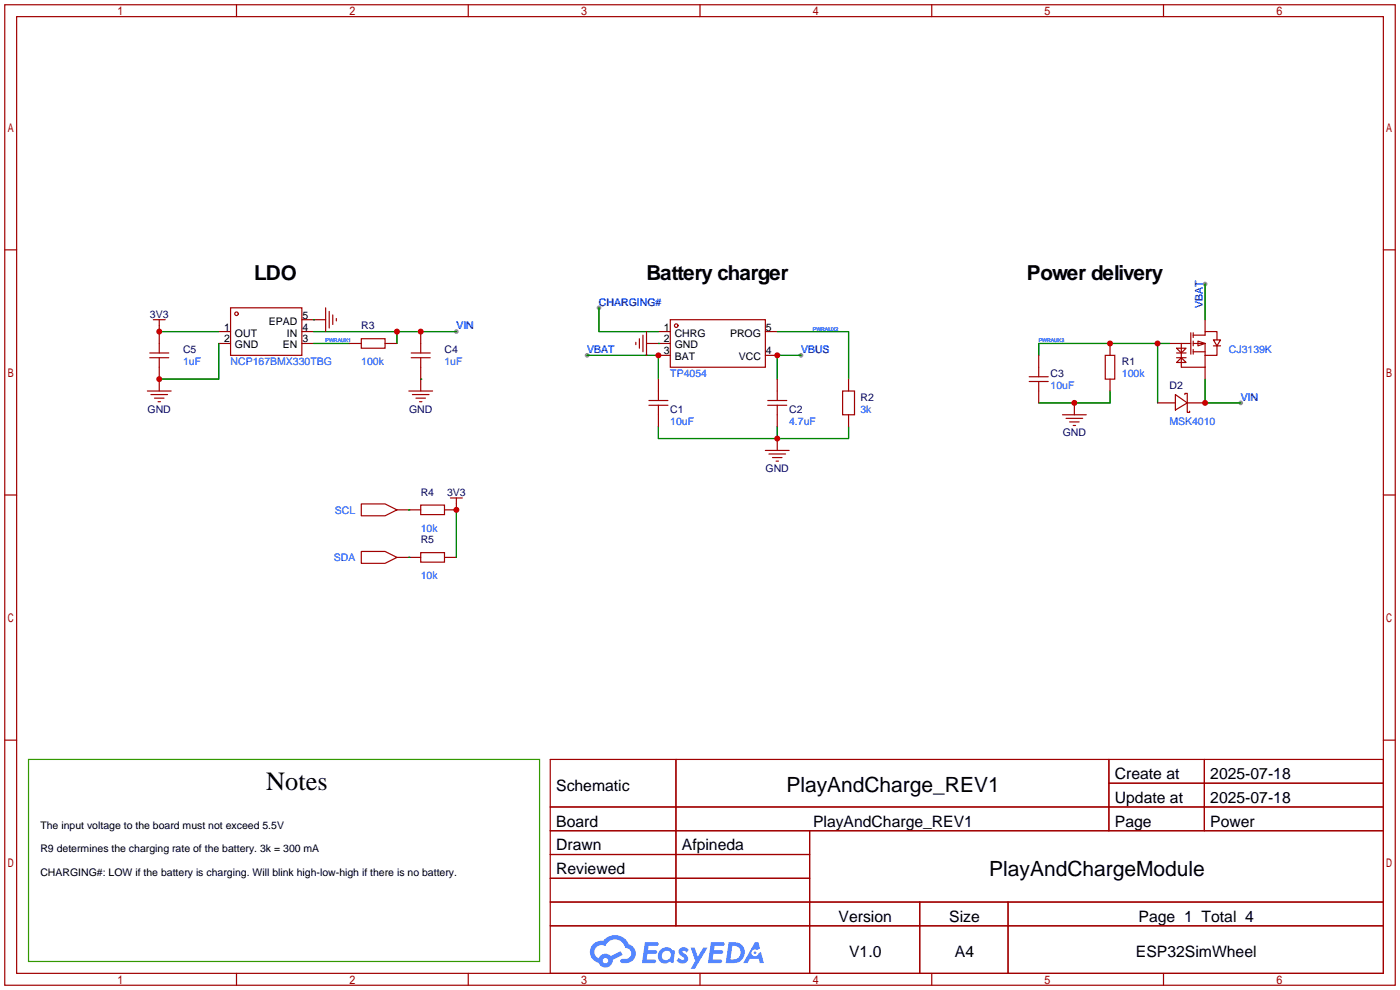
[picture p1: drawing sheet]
<svg xmlns="http://www.w3.org/2000/svg" width="299mm" height="212mm" viewBox="0 0 299 212" stroke-linecap="round" stroke-linejoin="round" font-family="sans-serif">
<g fill="#999">
<circle cx="97.5" cy="70.9" r=".51"/>
<circle cx="257.6" cy="60.7" r=".51"/>
<circle cx="265.2" cy="86.1" r=".51"/>
<circle cx="125.5" cy="75.9" r=".51"/>
<circle cx="171.2" cy="75.9" r=".51"/>
<circle cx="128" cy="65.8" r=".51"/>
</g>
<g fill="none" stroke="#a10000" stroke-width=".25">
<path d="M1 1h297.2v209.6h-297.2zM3.6 3.6h292.1v204.4h-292.1zM50.5 1v2.6M100.1 1v2.6M149.6 1v2.6M199.1 1v2.6M248.7 1v2.6M1 53.4h2.6M295.7 53.4h2.5M1 105.8h2.6M295.7 105.8h2.5M1 158.2h2.6"/>
<path d="M295.7 158.2h2.5M117.6 162.3h178.1v45.7h-178.1zM117.6 172.5h178.1M117.6 177.5h178.1M144.5 162.3v35.6M173 177.5v30.5M237 162.3v15.2M237 167.4h58.7M257.4 162.3v15.2M117.6 182.6h55.4M117.6 192.8h178.1M117.6 187.7h55.4"/>
<path d="M117.6 197.9h178.1M196.6 192.8v15.2M215.4 192.8v15.2M50.5 208v2.6M100.1 208v2.6M149.6 208v2.6M199.1 208v2.6M248.7 208v2.6"/>
</g>
<g fill="#5487ff">
<path d="M145.3 202.7a1.3 1.3 0 0 1 1.9 .3l-.4 .6a.54 .54 0 0 0-.9-.2l.1 .2a1.34 1.34 0 0 1 .9 1.8 1.47 1.47 0 0 1-2.3-.1l.5-.6 .8 .5a.31 .31 0 0 0 .4-.3 .31 .31 0 0 0-.3-.4 1.12 1.12 0 0 1-.7-1.8z"/>
<path d="M147.6 202.5h.9l.6 2 1.2-2h.9l-2.7 4.6h-.9l1-1.7z"/>
<path d="M137.8 201.4h1.7a1.31 1.31 0 0 1 1.2 .2 .4 .4 0 0 1-.3 .5l-1.8 .1-.1 .9h1.6a.4 .4 0 0 1 .4 .4 .4 .4 0 0 1-.5 .4h-1.6l-.2 1.2h1.4a.46 .46 0 0 1 .5 0 .46 .46 0 0 1 .1 .5l-.4 .2h-2.6z"/>
<path d="M151.9 201.4h1.7a1.32 1.32 0 0 1 1.2 .2 .39 .39 0 0 1-.3 .5l-1.8 .1-.1 .9h1.6a.4 .4 0 0 1 .4 .4 .4 .4 0 0 1-.4 .4h-1.7l-.2 1.2h1.4a.46 .46 0 0 1 .5 0 .46 .46 0 0 1 .1 .5l-.4 .2h-2.6z"/>
<path d="M161.3 201.4h.8l.3 1.3-.6 .4a.75 .75 0 0 0-1.1 .3 .75 .75 0 0 0 .5 1 .75 .75 0 0 0 .9-.7l.5-.2 .6 2.3h-.8l-.3-.9h-1.8l-.5 .9h-1z"/>
<path d="M155.7 201.4l-.6 4.4h1.5a2.27 2.27 0 0 0 2.6-2.2 2.27 2.27 0 0 0-2.7-2.2zM156.5 202.1a1.5 1.5 0 0 1 1.8 1.6 1.5 1.5 0 0 1-1.9 1.4h-.3z"/>
<path d="M141.2 203a1.6 1.6 0 0 0-.3 2.3 1.6 1.6 0 0 0 2.3 .2l.7 .3 .3-2.4-.1-.3-.5-.1a1.58 1.58 0 0 0-2.4 0zM141.8 203.5a.98 .98 0 0 1 1.6 .4 .98 .98 0 0 1-1.1 1.3 .94 .94 0 0 1-.9-.7 .94 .94 0 0 1 .4-1z"/>
<path d="M126.8 201.8a2.37 2.37 0 0 0 1.1 4 1.54 1.54 0 0 0 1.8 1 1.54 1.54 0 0 0 1.2-1.6l2.2-1.1-.5-.8-2 1a1.57 1.57 0 0 0-2.7 .5 1.5 1.5 0 0 1-.7-2.1 1.5 1.5 0 0 1 2.2-.5 2.23 2.23 0 0 1 2.3-1.4 2.23 2.23 0 0 1 2 1.8 1.16 1.16 0 0 1 1.2 1.1 1.16 1.16 0 0 1-1.1 1.2h-.7a.47 .47 0 0 0-.5 .4 .47 .47 0 0 0 .4 .5 2.17 2.17 0 0 0 2.5-.9 2.17 2.17 0 0 0-.3-2.7l-.8-.4a3.2 3.2 0 0 0-5.5-.7l-1.1 .1zM128.8 205.3a.6 .6 0 0 1 1.2 0 .6 .6 0 0 1-1.2 0z"/>
<circle cx="161.4" cy="203.6" r=".28"/>
</g>
<g fill="none" stroke="#a10000" stroke-width=".25">
<path d="M32 75.4h4.1M32 76.5h4.1M32.8 68.3h2.5M34 68.3v7.1M34 76.5v7.1M46.7 70.9h2.6M46.7 73.4h2.6M49.3 65.8h15.2v10.1h-15.2zM64.5 70.9h2.6M64.5 73.4h2.6M64.5 68.3h5.1M69.6 65.8v5.1"/>
<path d="M70.4 66.5v3.6M71.1 67.3v2M71.9 68.1v.5M74.7 73.4h2.5M77.2 72.4h5.1v2h-5.1zM82.3 73.4h2.5M87.9 75.4h4M87.9 76.5h4M89.9 70.9v4.5M89.9 76.5v7.1M135.9 73.2v.5M136.7 72.4v2"/>
<path d="M137.4 71.6v3.6M138.2 73.4h5.1M138.2 70.9v5M140.7 70.9h2.6M140.7 75.9h2.6M143.3 68.3h20.3v10.2h-20.3zM163.6 70.9h2.5M163.6 75.9h2.5M222 75.9v4.6M236.2 75.9h2.1v5.1h-2.1zM237.2 73.4v2.5M249.9 73.4h4.6"/>
<path d="M251.5 74.4h2l-1 1zM251.5 77.5l1-1 1 1zM251.5 75.4h2M251.5 76.5h2M252.5 73.4v5.1h5.1M254.5 71.1v4.6M255 71.6h2.6v-.7h2.5v1.7M255 73.4h2.6v2.5M255 75.2h2.6M255 71.1v1M255 72.9v1M255 74.7v1"/>
<path d="M256 72.9l1.6 .5-1.6 .5zM257.6 68.3v2.6M257.6 75.9v5.1M259.3 72.6h1.6l-.8 1.3zM259.3 73.9h1.6M260.1 73.9v2h-2.5M31.5 83.6h5.1M32.3 84.3h3.5M33 85.1h2.1M33.8 85.9h.5M87.4 83.6h5.1M88.1 84.3h3.6"/>
<path d="M88.9 85.1h2M89.7 85.9h.5M138.7 85.6h4M138.7 86.6h4M140.7 81v4.6M140.7 86.6v4.6M163.6 96.3h5.1M164.1 85.6h4M164.1 86.6h4M164.3 97h3.6M165.1 97.8h2M165.9 98.6h.5"/>
<path d="M166.1 81v4.6M166.1 86.6v4.6M166.1 93.7v2.6M180.1 83.6h2.5v5h-2.5zM181.4 81v2.6M181.4 88.6v2.6M220 80.5h4M220 81.5h4M222 81.5v4.6M227.1 88.6h5.1M227.8 89.4h3.6M228.6 90.2h2"/>
<path d="M229.4 90.9h.5M229.6 86.1v2.5M237.2 81v2.6M247.4 86.1h3.8M251.2 84.3l2.5 1.8-2.5 1.5zM253.2 84.3v-.2h.5v4h.6v-.2M253.7 86.1h3.9M77.2 107.7h5.1l2.5 1.3-2.5 1.2h-5.1zM77.2 117.9h5.1l2.5 1.2-2.5 1.3h-5.1zM84.8 109h5.1M84.8 119.1h5.1M89.9 107.9h5.1v2.1h-5.1z"/>
<path d="M89.9 118.1h5.1v2h-5.1zM95 119.1h2.5M96.3 106.4h2.5M97.5 106.4v2.6h-2.5"/>
<circle cx="50.5" cy="67.1" r=".38"/>
<circle cx="144.5" cy="69.6" r=".38"/>
</g>
<g fill="none" stroke="#008700" stroke-width=".25">
<path d="M34 70.9h12.7M46.7 73.4v7.6h-12.7M67.1 68.3h.1M67.1 73.4h7.6M67.1 70.9h30.4M84.8 70.9v2.5M125.5 75.9h15.2v5.1M128 65.8v5.1h12.7M140.7 73.4h.1M166.1 70.9h15.3v10.1M171.2 75.9h-5.1v5.1M247.4 73.4v12.7"/>
<path d="M249.9 73.4h-27.9v2.5M257.6 60.7v7.6M89.9 81h.1M140.7 91.2v2.5h40.7v-2.5M166.1 91.2v2.5M237.2 83.6v2.5h-15.2M257.6 81v5.1h7.6M87.4 109h.1M87.4 119.1h.1M97.5 109v10.1"/>
</g>
<path d="M6.1 162.3h109.2v43.2h-109.2z" fill="none" stroke="#390" stroke-width=".25"/>
<g fill="#c00">
<circle cx="89.9" cy="70.9" r=".63"/>
<circle cx="84.8" cy="70.9" r=".63"/>
<circle cx="34" cy="81" r=".63"/>
<circle cx="34" cy="70.9" r=".63"/>
<circle cx="247.4" cy="73.4" r=".63"/>
<circle cx="237.2" cy="73.4" r=".63"/>
<circle cx="257.6" cy="86.1" r=".63"/>
<circle cx="229.6" cy="86.1" r=".63"/>
<circle cx="140.7" cy="75.9" r=".63"/>
<circle cx="166.1" cy="75.9" r=".63"/>
<circle cx="166.1" cy="93.7" r=".63"/>
<circle cx="97.5" cy="109" r=".63"/>
</g>
<text font-size="5.6" x="56.9" y="168.8">Notes</text>
<g font-size="4.5">
<text x="168.1" y="169.4">PlayAndCharge_REV1</text>
<text x="211.4" y="187.1">PlayAndChargeModule</text>
</g>
<g font-size="4.4">
<text x="54.4" y="59.8">LDO</text>
<text x="138.2" y="59.8">Battery charger</text>
<text x="219.5" y="59.8">Power delivery</text>
</g>
<g font-size="3.4">
<text x="238.3" y="166.5">Create at</text>
<text x="258.7" y="166.5">2025-07-18</text>
<text x="118.9" y="169">Schematic</text>
<text x="238.3" y="171.6">Update at</text>
<text x="258.7" y="171.6">2025-07-18</text>
<text x="118.9" y="176.6">Board</text>
<text x="173.8" y="176.6">PlayAndCharge_REV1</text>
<text x="238.3" y="176.6">Page</text>
<text x="258.7" y="176.6">Power</text>
<text x="118.9" y="181.7">Drawn</text>
<text x="145.7" y="181.7">Afpineda</text>
<text x="118.9" y="186.8">Reviewed</text>
<text x="179.2" y="197">Version</text>
<text x="202.9" y="197">Size</text>
<text x="243.3" y="197">Page 1 Total 4</text>
<text x="181.5" y="204.6">V1.0</text>
<text x="204.1" y="204.6">A4</text>
<text x="242.8" y="204.6">ESP32SimWheel</text>
</g>
<g font-size="2.2" fill="#00f">
<text x="128" y="65.3">CHARGING#</text>
<text x="257.1" y="65.8" transform="rotate(-90 257.1 65.8)">VBAT</text>
<text x="97.5" y="70.4">VIN</text>
<text x="125.5" y="75.5">VBAT</text>
<text x="171.2" y="75.5">VBUS</text>
<text x="262.6" y="75.5">CJ3139K</text>
<text x="39.1" y="78">1uF</text>
<text x="49.3" y="78">NCP167BMX330TBG</text>
<text x="77.2" y="78">100k</text>
<text x="95" y="78">1uF</text>
<text x="143.3" y="80.6">TP4054</text>
<text x="224.5" y="83.1">10uF</text>
<text x="239.8" y="80.6">100k</text>
<text x="183.9" y="88.2">3k</text>
<text x="265.2" y="85.7">VIN</text>
<text x="143.3" y="90.7">10uF</text>
<text x="168.7" y="90.7">4.7uF</text>
<text x="249.9" y="90.7">MSK4010</text>
<text x="71.6" y="109.8">SCL</text>
<text x="89.9" y="113.6">10k</text>
<text x="71.3" y="119.9">SDA</text>
<text x="89.9" y="123.8">10k</text>
</g>
<g font-size="2.2" fill="#000080">
<text x="32" y="67.9">3V3</text>
<text x="77.2" y="70.4">R3</text>
<text x="39.1" y="75.5">C5</text>
<text x="95" y="75.5">C4</text>
<text x="224.5" y="80.6">C3</text>
<text x="239.8" y="78">R1</text>
<text x="249.9" y="83.1">D2</text>
<text x="31.5" y="88.2">GND</text>
<text x="87.4" y="88.2">GND</text>
<text x="143.3" y="88.2">C1</text>
<text x="168.7" y="88.2">C2</text>
<text x="183.9" y="85.7">R2</text>
<text x="227.1" y="93.3">GND</text>
<text x="163.6" y="100.9">GND</text>
<text x="89.9" y="106">R4</text>
<text x="95.5" y="106">3V3</text>
<text x="89.9" y="116.1">R5</text>
</g>
<g font-size="2.2">
<text x="47.9" y="70.7">1</text>
<text x="50.2" y="71.9">OUT</text>
<text x="57.5" y="69.4">EPAD</text>
<text x="61.3" y="71.9">IN</text>
<text x="64.6" y="70.7">4</text>
<text x="64.6" y="68.1">5</text>
<text x="141.9" y="70.7">1</text>
<text x="144.2" y="71.9">CHRG</text>
<text x="156" y="71.9">PROG</text>
<text x="163.7" y="70.7">5</text>
<text x="47.9" y="73.2">2</text>
<text x="50.2" y="74.5">GND</text>
<text x="60.5" y="74.5">EN</text>
<text x="64.6" y="73.2">3</text>
<text x="141.9" y="73.2">2</text>
<text x="141.9" y="75.7">3</text>
<text x="144.2" y="74.5">GND</text>
<text x="144.2" y="77">BAT</text>
<text x="157.9" y="77">VCC</text>
<text x="163.7" y="75.7">4</text>
<text x="8.6" y="177.1">The input voltage to the board must not exceed 5.5V</text>
<text x="8.6" y="182.2">R9 determines the charging rate of the battery. 3k = 300 mA</text>
<text x="8.6" y="187.3">CHARGING#: LOW if the battery is charging. Will blink high-low-high if there is no battery.</text>
</g>
<g font-size="1.1" fill="#00f">
<text x="173.7" y="70.6">PWRAUX2</text>
<text x="69.6" y="73.2">PWRAUX1</text>
<text x="222" y="73.2">PWRAUX3</text>
</g>
</svg>
